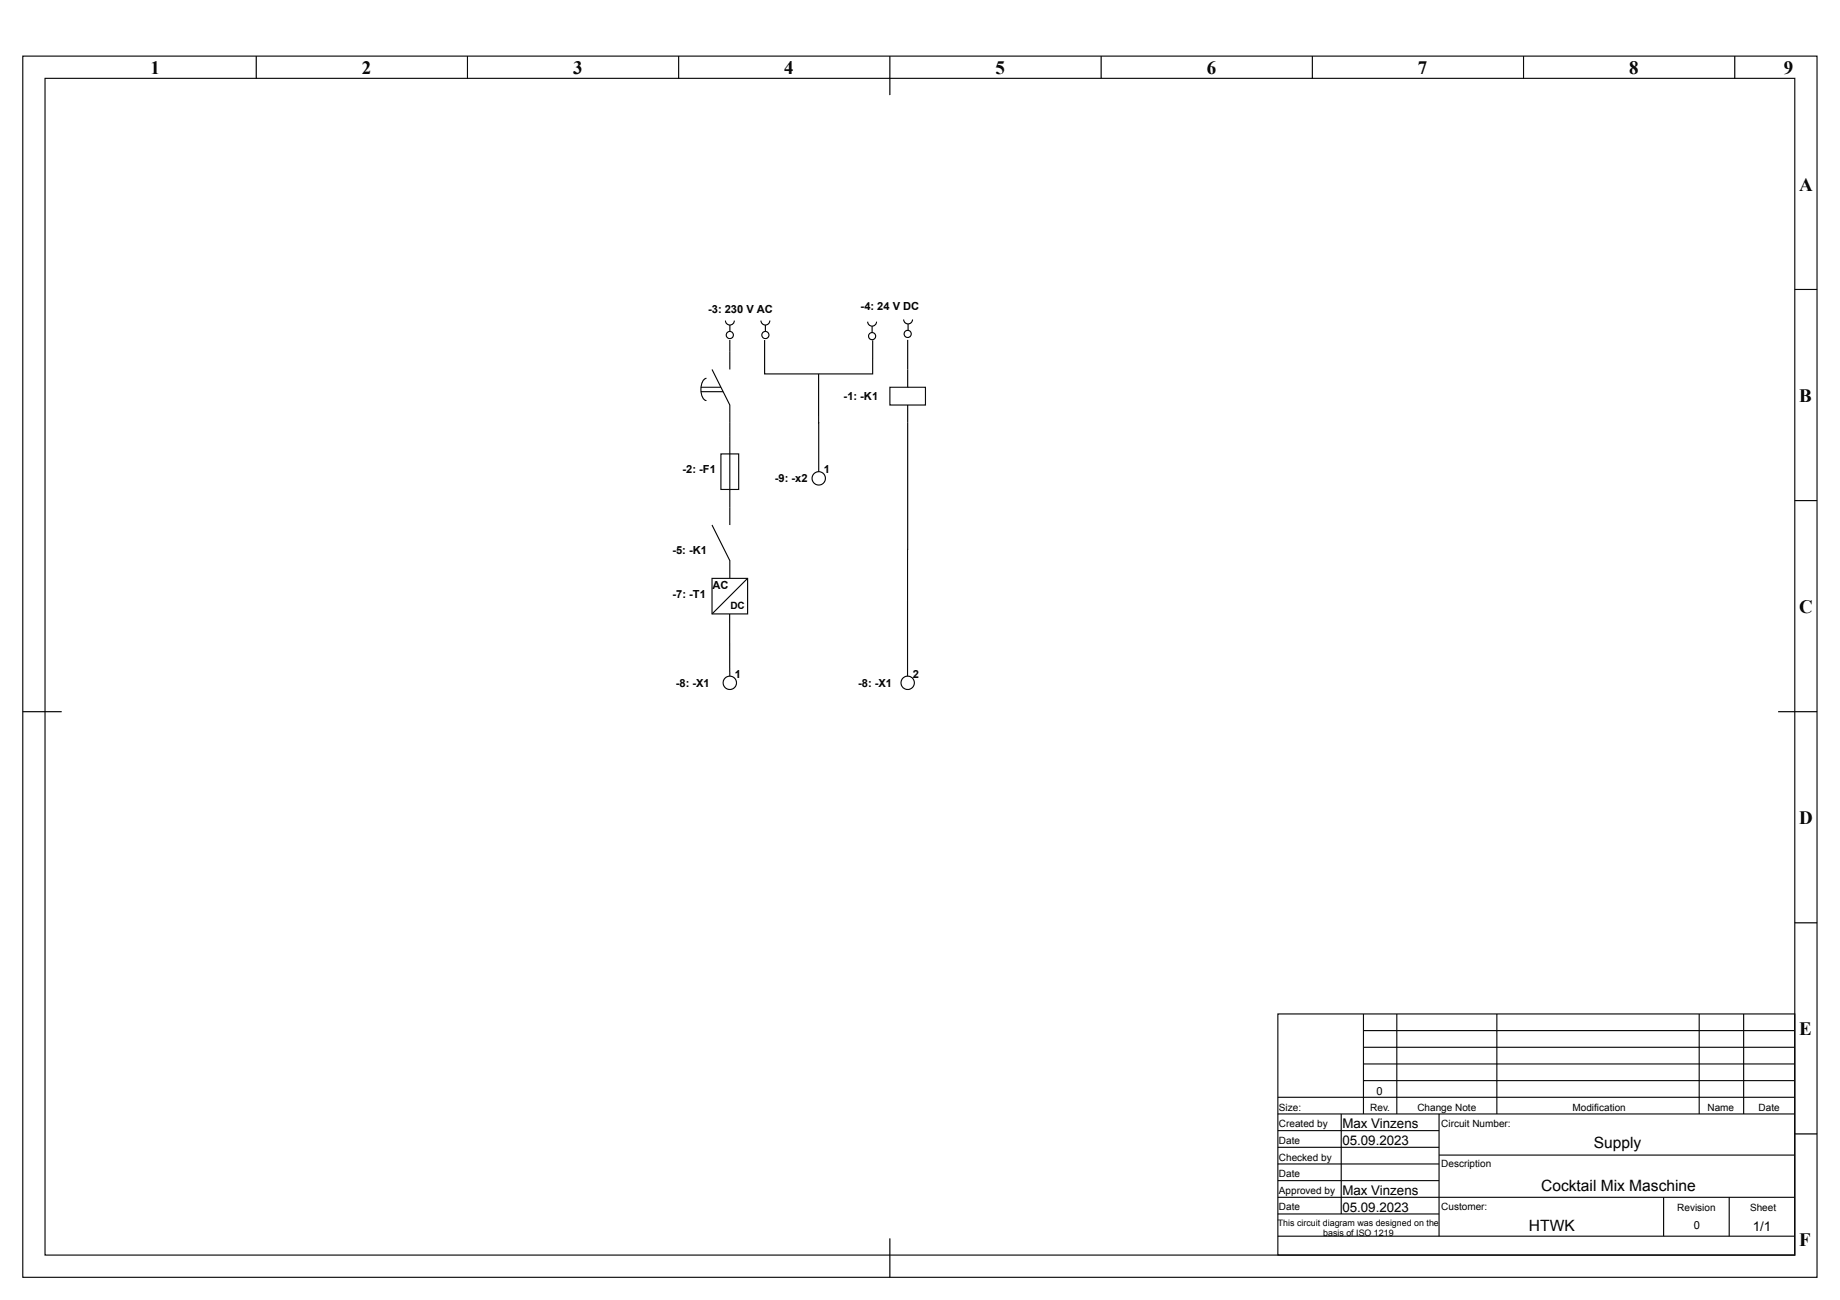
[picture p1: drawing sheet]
<svg xmlns="http://www.w3.org/2000/svg" width="420mm" height="297mm" viewBox="0 0 420 297" stroke-linecap="round" stroke-linejoin="round" font-family="sans-serif">
<g fill="none" stroke="#000" stroke-width=".25">
<path d="M5.2 12.8h409.8v279h-409.8zM10.3 17.9h399.6v268.8h-399.6zM58.5 12.8v5.1zM106.8 12.8v5.1zM155 12.8v5.1zM203.2 12.8v8.9zM251.5 12.8v5.1zM299.7 12.8v5.1zM347.9 12.8v5.1zM396.2 12.8v5.1zM207.3 77.7v6.7M409.9 66.1h5.1z"/>
<path d="M207.3 96.6v57.9M409.9 114.4h5.1zM166.6 140.3l.1 14.2M5.2 162.6h8.9zM406.1 162.6h8.9zM409.9 210.8h5.1zM291.8 231.7h118.1v55h-118.1zM311.4 231.7v22.8M311.4 239.3h98.5M311.4 235.5h98.5M319 231.7v22.8M341.8 231.7v22.8"/>
<path d="M388 231.7v22.8M398.2 231.7v22.8M291.8 258.3h36.8M291.8 250.7h118.1M291.8 254.5h118.1M306.3 254.5v22.9M311.4 246.9h98.5M311.4 243.1h98.5M328.6 254.5v27.9M409.9 259.1h5.1zM291.8 277.4h36.8M291.8 273.5h118.1"/>
<path d="M291.8 269.7h36.8M291.8 265.9h36.8M291.8 262.1h36.8M328.6 263.9h81.3M379.9 273.5v8.9M394.9 273.5v8.9M203.2 282.9v8.9zM291.8 282.4h118.1"/>
</g>
<g fill="none" stroke="#000" stroke-width=".23">
<path d="M58.5 12.8v5.1M106.8 12.8v5.1M155 12.8v5.1M203.2 12.8v8.9M251.5 12.8v5.1M299.7 12.8v5.1M347.9 12.8v5.1M396.2 12.8v5.1M409.9 66.1h5.1M409.9 114.4h5.1M5.2 162.6h8.9M406.1 162.6h8.9"/>
<path d="M409.9 210.8h5.1M409.9 259.1h5.1M203.2 282.9v8.9"/>
</g>
<path d="M203.2 88.5h8.1v4h-8.1z" fill="#fff"/>
<path d="M166.7 96.6v3M203.2 88.5h8.1v4h-8.1zM207.3 84.4v4.1M207.3 92.5v4.1" fill="none" stroke="#000" stroke-width=".25"/>
<path d="M164.6 103.7h4.1v8.1h-4.1z" fill="#fff"/>
<g fill="none" stroke="#000" stroke-width=".25">
<path d="M165.7 73.2a1.02 1.02 0 0 0 1 1.1 1.02 1.02 0 0 0 1-1.1M166.7 77.7v6.7M166.7 74.3v1.4M173.8 73.2a1.02 1.02 0 0 0 1 1.1 1.02 1.02 0 0 0 1-1.1M174.6 77.7v7.7h24.7v-7.6M174.8 74.3v1.4M198.1 73.5a1.02 1.02 0 0 0 1.1 1 1.02 1.02 0 0 0 1-1M199.2 74.5v1.4M206.4 73a1.02 1.02 0 0 0 1 1 1.02 1.02 0 0 0 1-1M207.4 74v1.4M160.1 88.5h4.5M160.1 89.5h5"/>
<path d="M161.3 86.4a2.27 2.27 0 0 0-1.2 2.6 2.27 2.27 0 0 0 1.2 2.5M162.6 84.4l4.1 8.1v4.1M166.7 99.6v20.4M162.6 120l4.1 8.1v4M164.6 103.7h4.1v8.1h-4.1z"/>
<circle cx="166.7" cy="76.5" r=".81"/>
<circle cx="174.8" cy="76.5" r=".81"/>
<circle cx="199.2" cy="76.8" r=".81"/>
<circle cx="207.3" cy="76.3" r=".81"/>
</g>
<path d="M162.6 132.1h8.1v8.2h-8.1z" fill="#fff"/>
<g fill="none" stroke="#000" stroke-width=".25">
<path d="M186.9 85.4l.1 22.4M162.6 132.1h8.1v8.2h-8.1zM170.7 132.1l-8.1 8.2"/>
<circle cx="187" cy="109.3" r="1.52"/>
<circle cx="166.7" cy="156" r="1.52"/>
<circle cx="207.3" cy="156" r="1.52"/>
</g>
<g font-size="4.3">
<text x="34.4" y="16.9">1</text>
<text x="82.6" y="16.9">2</text>
<text x="130.9" y="16.9">3</text>
<text x="179.1" y="16.9">4</text>
<text x="227.3" y="16.9">5</text>
<text x="275.6" y="16.9">6</text>
<text x="323.8" y="16.9">7</text>
<text x="372" y="16.9">8</text>
<text x="407.3" y="16.9">9</text>
<text x="410.9" y="43.5">A</text>
<text x="410.9" y="91.8">B</text>
<text x="410.9" y="140">C</text>
<text x="410.9" y="188.2">D</text>
<text x="410.9" y="236.5">E</text>
<text x="410.9" y="284.7">F</text>
</g>
<g font-size="3.6">
<text x="363.9" y="262.4">Supply</text>
<text x="352" y="272">Cocktail Mix Maschine</text>
<text x="349.2" y="281.2">HTWK</text>
</g>
<g font-size="3">
<text x="306.6" y="257.8">Max Vinzens</text>
<text x="306.6" y="261.6">05.09.2023</text>
<text x="306.6" y="273">Max Vinzens</text>
<text x="306.6" y="276.8">05.09.2023</text>
<text x="400.3" y="281.2">1/1</text>
</g>
<g font-size="2.5">
<text x="161.7" y="71.6">-3: 230 V AC</text>
<text x="196.5" y="70.8">-4: 24 V DC</text>
<text x="192.7" y="91.4">-1: -K1</text>
<text x="155.9" y="108.1">-2: -F1</text>
<text x="176.9" y="110.2">-9: -x2</text>
<text x="188.1" y="108.1">1</text>
<text x="153.6" y="126.7">-5: -K1</text>
<text x="153.6" y="136.6">-7: -T1</text>
<text x="162.7" y="134.6">AC</text>
<text x="167.8" y="154.9">1</text>
<text x="208.4" y="154.9">2</text>
<text x="154.4" y="156.9">-8: -X1</text>
<text x="196" y="156.9">-8: -X1</text>
<text x="314.3" y="250.1">0</text>
<text x="386.8" y="280.8">0</text>
</g>
<g font-size="2.3">
<text x="166.8" y="139.1">DC</text>
<text x="292.1" y="257.6">Created by</text>
<text x="292.1" y="253.7">Size:</text>
<text x="312.9" y="253.7">Rev.</text>
<text x="323.7" y="253.7">Change Note</text>
<text x="329.1" y="257.6">Circuit Number:</text>
<text x="359.1" y="253.7">Modification</text>
<text x="389.9" y="253.7">Name</text>
<text x="401.6" y="253.7">Date</text>
<text x="292.1" y="261.4">Date</text>
<text x="292.1" y="265.2">Checked by</text>
<text x="292.1" y="269">Date</text>
<text x="329.1" y="266.7">Description</text>
<text x="292.1" y="272.8">Approved by</text>
<text x="292.1" y="276.3">Date</text>
<text x="329.1" y="276.3">Customer:</text>
<text x="383" y="276.6">Revision</text>
<text x="399.7" y="276.6">Sheet</text>
</g>
<g font-size="2">
<text x="291.8" y="280.1">This circuit diagram was designed on the</text>
<text x="302.2" y="282.4">basis of ISO 1219</text>
</g>
</svg>
